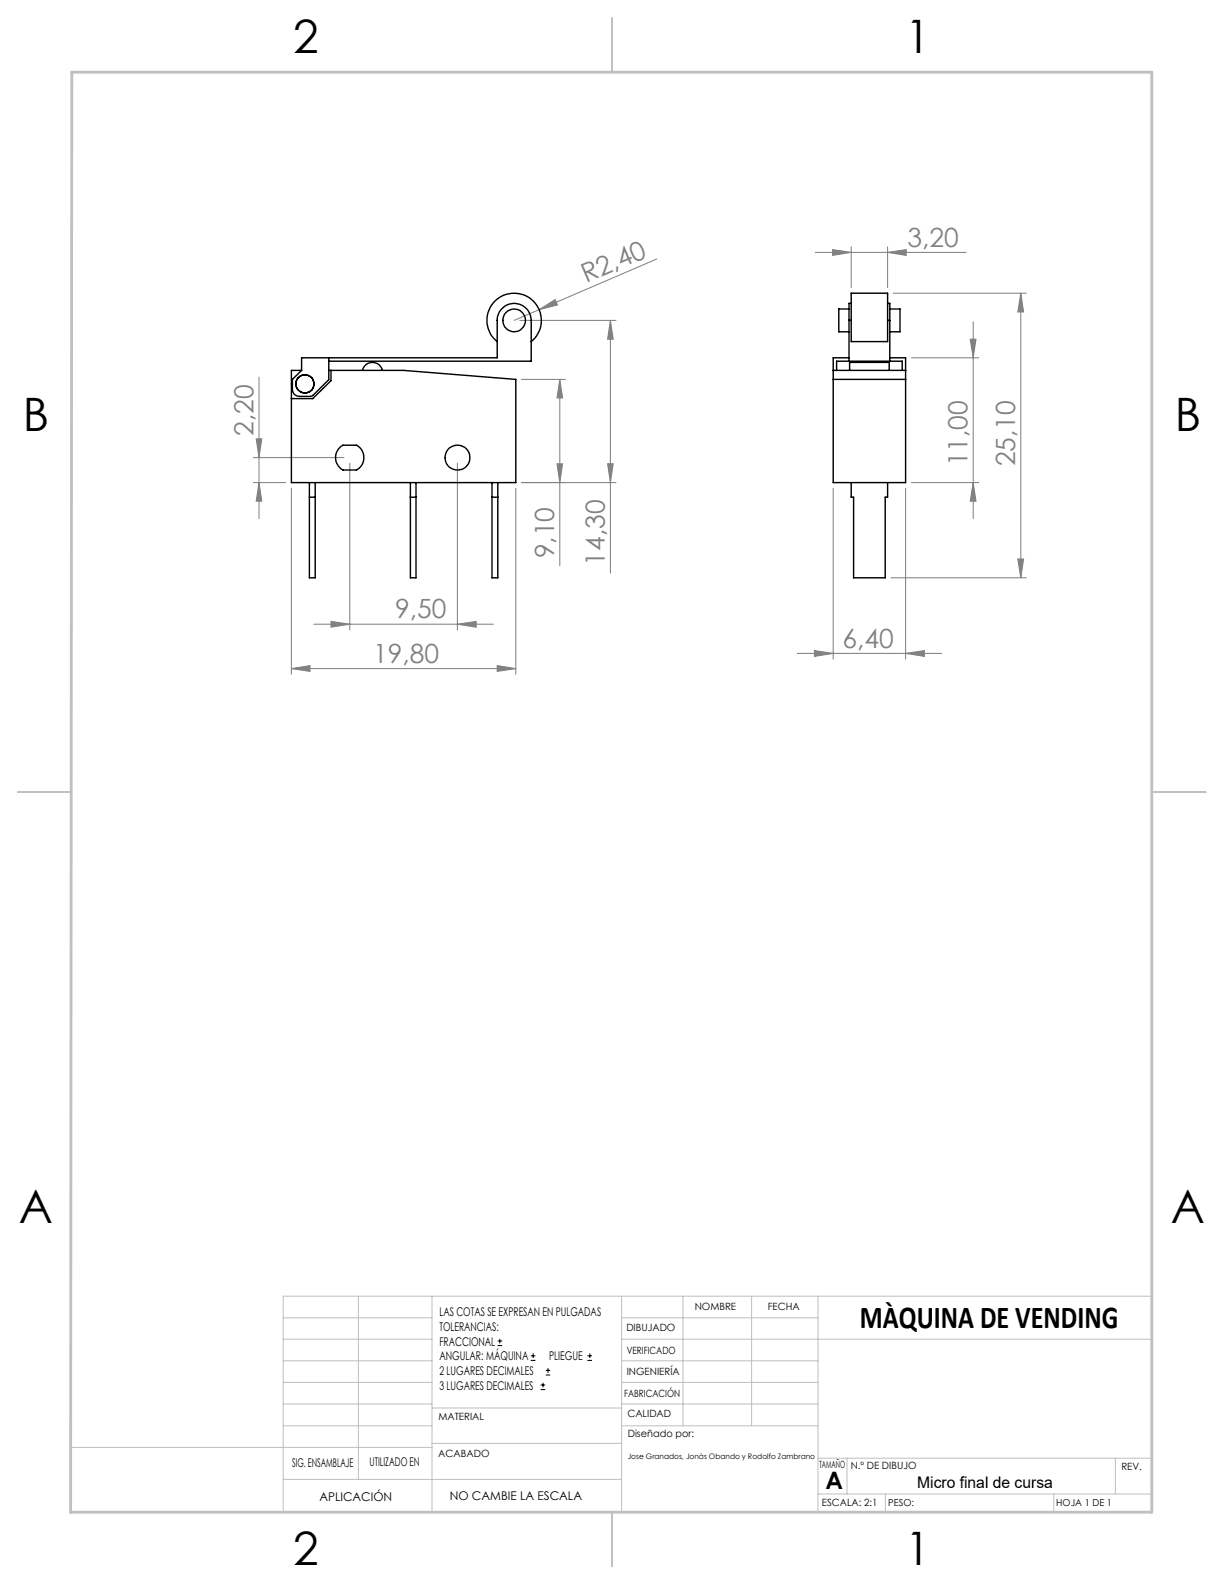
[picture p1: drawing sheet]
<svg xmlns="http://www.w3.org/2000/svg" width="216mm" height="279mm" viewBox="0 0 216 279" stroke-linecap="round" stroke-linejoin="round" font-family="sans-serif">
<g fill="none" stroke="#c0c0c0" stroke-width=".18">
<path d="M50 232.4h26.2M50 236.2h26.2M63.2 228.6v32.3M76.2 228.6v38.1M109.6 228.6v38.1M109.6 232.4h34.7M109.6 236.2h93.6M120.5 228.6v22.9M132.6 228.6v22.9M144.3 228.6v38.1M203.2 228.6h-153.2v38.1M12.5 255.3h63.7"/>
<path d="M50 243.8h26.2M50 251.5h26.2M50 240h26.2M50 247.7h26.2M76.2 254.6h33.4M76.2 248.4h33.4M109.6 243.8h34.7M109.6 251.5h34.7M109.6 240h34.7M109.6 247.7h34.7M144.3 257.2h58.9M149.4 257.2v6.3"/>
<path d="M196.7 257.2v6.3M50 260.9h59.6M144.3 263.5h58.9M156.2 263.5v3.2M185.9 263.5v3.2"/>
</g>
<path d="M108 3.2v9.5M3.1 139.7h9.6M203.2 139.7h9.5M108 266.7v9.6" fill="none" stroke="#c0c0c0" stroke-width=".25"/>
<path d="M12.7 12.7h190.5v254h-190.7z" fill="none" stroke="#c0c0c0" stroke-width=".5"/>
<g fill="none" stroke="#808080" stroke-width=".18">
<path d="M91.7 56.5h17M95.1 54.6l2.8-1.8 .4 1zM95.1 54.6l-4.4 1.9M107.7 56.5v44.6M107.7 56.5l.5 3.3h-1zM115.9 45.7l-20.8 8.9M143.8 44.5h26.6M146.9 44l3.2 .5-3.2 .5zM150.1 43.5v7.2M156.6 44.5l3.2-.5v1zM156.6 43.5v7.2M157.6 51.7h23.4"/>
<path d="M171.1 59.8h1.1l-.5 3.3zM171.7 56.8v34.7M180.1 51.7l.5 3.3h-1.1zM180.1 51.7v50.2M45.2 77.4h1l-.5 3.3zM45.7 66.5v25M92 66.9h7.7M98.7 66.9v32.9M98.7 66.9l.5 3.3h-1zM160.8 63.1h11.8M44.7 85.1h5.7M44.7 80.7h16"/>
<path d="M45.7 85.1l.5 3.3h-1zM51.4 86.1v32.8M61.7 81.7v29.4M80.7 81.7v29.4M91 86.1v32.8M98.2 81.8h1l-.5 3.3zM107.2 81.8h1l-.5 3.3zM108.7 85.1h-16.7M147 86.1v30.2M159.7 86.1v30.2M160.8 85.1h11.8M171.7 85.1l.5 3.3h-1.1z"/>
<path d="M179.5 98.6h1.1l-.5 3.3zM51.4 117.9l3.3-.5v1zM51.4 117.9h39.6M55.4 110.1h31.6M58.4 109.6l3.3 .5-3.3 .5zM80.7 110.1l3.3-.5v1zM87.7 117.4l3.3 .5-3.3 .5zM140.6 115.3h25.5M143.7 114.8l3.3 .5-3.3 .5zM157.2 101.9h23.8M159.7 115.3l3.4-.5v1z"/>
</g>
<g fill="#808080">
<path d="M95.1 54.6l2.8-1.8 .4 1z"/>
<path d="M51.4 117.9l3.3-.5v1zM87.7 117.4l3.3 .5-3.3 .5zM58.4 109.6l3.3 .5-3.3 .5zM80.7 110.1l3.3-.5v1zM143.7 114.8l3.3 .5-3.3 .5zM159.7 115.3l3.4-.5v1zM146.9 44l3.2 .5-3.2 .5zM156.6 44.5l3.2-.5v1z"/>
<path d="M107.2 81.8h1l-.5 3.3zM107.7 56.5l.5 3.3h-1z"/>
<path d="M98.7 66.9l.5 3.3h-1zM98.2 81.8h1l-.5 3.3zM45.2 77.4h1l-.5 3.3zM45.7 85.1l.5 3.3h-1zM180.1 51.7l.5 3.3h-1.1zM179.5 98.6h1.1l-.5 3.3zM171.1 59.8h1.1l-.5 3.3zM171.7 85.1l.5 3.3h-1.1z"/>
</g>
<g fill="none" stroke="#000" stroke-width=".25">
<path d="M149.8 54.5h-1.8v4h1.8M149.8 56.5h.3M149.8 56.5v7.2M150.1 51.7h6.5v8.6h-6.5zM150.1 53.5h-.3v3M156.6 53.5h.4v3M156.6 56.5h.4M157 54.5h1.7v4h-1.7M157 56.5v7.2M53.2 65.3h-1.8v19.8h39.6v-18.2l-19.8-1.6h-13.2M58 63.1v3.9l-2.9 2.8-.2 .1h-2.1a1.2 1.2 0 0 1-1.2-1.2v-1.8l1.6-1.6M58 63.7h35.7v-7.2a3 3 0 0 0-3-3 3 3 0 0 0-3 3v6.6h-34.5v2.2"/>
<path d="M58.4 65.3v1.8l-3.2 3.2h-3.8M59.7 79.2l.8-.7h2.4a2.48 2.48 0 0 1 0 4.4h-2.4a2.47 2.47 0 0 1-.8-3.7zM63.9 65.3a1.81 1.81 0 0 1 1.8-1.4 1.81 1.81 0 0 1 1.8 1.4M87.7 60.3a4.8 4.8 0 0 1-.5-7.1 4.8 4.8 0 0 1 7 0 4.8 4.8 0 0 1-.5 7.1M147 65.3h12.7M147 66.9h12.7M147.6 65.3v-1.6h11.5v1.6M149.8 63.1h-2.8v22h12.7v-22h-2.7M149.9 65.3v-1.4h6.9v1.4M54.6 85.1v16.8h1v-16.8M54.6 87.7h1M72.4 87.7h1"/>
<path d="M72.4 85.1v16.8h1v-16.8M86.8 87.7h1M86.8 85.1v16.8h1v-16.8M150.1 85.1v2.6h.5v14.2h5.5v-14.2h.5v-2.6"/>
<circle cx="90.7" cy="56.5" r="2.01"/>
<circle cx="53.8" cy="67.7" r="1.6"/>
<circle cx="80.7" cy="80.7" r="2.2"/>
</g>
<g fill="none" stroke="#000" stroke-width=".18">
<path d="M87.8 237.3h.8M87.8 236.5h.8M88.2 236.1v.9M93.6 240h.8M93.6 239.1h.8M94.1 238.7v.8M103.6 240h.8M103.6 239.1h.8M104 238.7v.8M95.4 245.1h.8M95.4 244.3h.8M95.8 243.9v.8"/>
<path d="M96.3 242.5h.7M96.3 241.7h.7M96.7 241.3v.8"/>
</g>
<g font-size="8.1">
<text x="51.7" y="9.3">2</text>
<text x="159.7" y="9.3">1</text>
<text x="4" y="76">B</text>
<text x="207.2" y="76">B</text>
<text x="3.3" y="215.7">A</text>
<text x="206.5" y="215.7">A</text>
<text x="51.7" y="276">2</text>
<text x="159.7" y="276">1</text>
</g>
<text font-size="5.6" x="151.7" y="234.3">MÀQUINA DE VENDING</text>
<g font-size="4.7" fill="#808080">
<text x="160.1" y="43.5">3,20</text>
<text x="103.4" y="50" transform="rotate(-23 103.4 50)">R2,40</text>
<text x="44.7" y="76.9" transform="rotate(-90 44.7 76.9)">2,20</text>
<text x="170.7" y="82.3" transform="rotate(-90 170.7 82.3)">11,00</text>
<text x="179" y="82.3" transform="rotate(-90 179 82.3)">25,10</text>
<text x="97.7" y="98.5" transform="rotate(-90 97.7 98.5)">9,10</text>
<text x="106.7" y="99.8" transform="rotate(-90 106.7 99.8)">14,30</text>
<text x="69.7" y="109.1">9,50</text>
<text x="65.8" y="116.9">19,80</text>
<text x="148.6" y="114.2">6,40</text>
</g>
<text font-size="4.2" x="145.6" y="262.7">A</text>
<text font-size="2.8" x="161.8" y="262.5">Micro final de cursa</text>
<g font-size="2.1">
<text x="77.5" y="232.2">LAS COTAS SE EXPRESAN EN PULGADAS</text>
<text x="77.5" y="234.7">TOLERANCIAS:</text>
<text x="77.5" y="237.3">FRACCIONAL</text>
<text x="77.5" y="239.9">ANGULAR: MÁQUINA</text>
<text x="96.9" y="239.9">PLIEGUE</text>
<text x="77.5" y="242.5">2 LUGARES DECIMALES</text>
<text x="77.5" y="245.1">3 LUGARES DECIMALES</text>
<text x="51.5" y="258.7">SIG. ENSAMBLAJE</text>
<text x="65.2" y="258.6">UTILIZADO EN</text>
<text x="56.3" y="264.8">APLICACIÓN</text>
<text x="79.3" y="264.6">NO CAMBIE LA ESCALA</text>
</g>
<g font-size="1.8">
<text x="122.5" y="231.1">NOMBRE</text>
<text x="135.4" y="231.1">FECHA</text>
<text x="110.5" y="234.8">DIBUJADO</text>
<text x="110.5" y="238.9">VERIFICADO</text>
<text x="110.6" y="242.5">INGENIERÍA</text>
<text x="77.3" y="250.5">MATERIAL</text>
<text x="110.1" y="246.4">FABRICACIÓN</text>
<text x="110.7" y="250">CALIDAD</text>
<text x="77.3" y="257">ACABADO</text>
<text x="110.7" y="253.5">Diseñado por:</text>
<text x="144.5" y="258.9">TAMAÑO</text>
<text x="150.1" y="259.1">N.º DE DIBUJO</text>
<text x="197.8" y="259.2">REV.</text>
<text x="145" y="265.7">ESCALA: 2:1</text>
</g>
<g font-size="1.7">
<text x="156.7" y="265.7">PESO:</text>
<text x="186.3" y="265.7">HOJA 1 DE 1</text>
</g>
<text font-size="1.3" x="110.7" y="257.4">Jose Granados, Jonàs Obando y Rodolfo Zambrano</text>
</svg>
